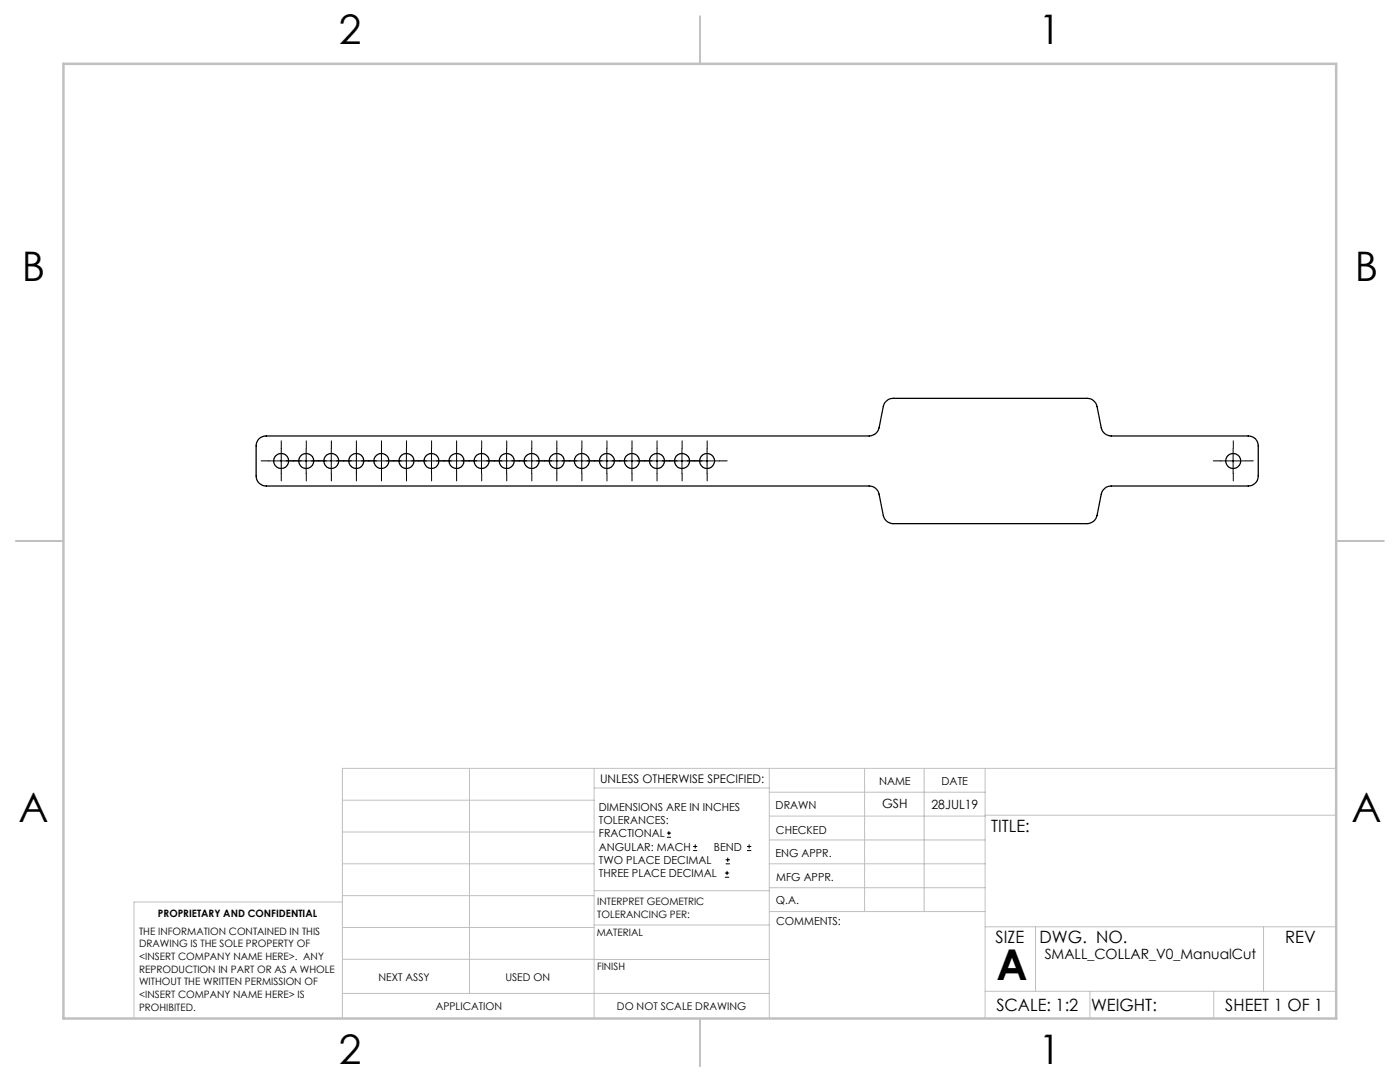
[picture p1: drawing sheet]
<svg xmlns="http://www.w3.org/2000/svg" width="279mm" height="216mm" viewBox="0 0 279 216" stroke-linecap="round" stroke-linejoin="round" font-family="sans-serif">
<g fill="none" stroke="#000" stroke-width=".2">
<path d="M53.6 92h90M56.1 89.5v5M61.1 89.5v5M66.1 89.5v5M71.1 89.5v5M76.1 89.5v5M81.1 89.5v5M86.1 89.5v5M91.1 89.5v5M96.1 89.5v5M101.1 89.5v5M106.1 89.5v5"/>
<path d="M111.1 89.5v5M116.1 89.5v5M121.1 89.5v5M126.1 89.5v5M131.1 89.5v5M136.1 89.5v5M141.1 89.5v5M243.6 92h5M246.1 89.5v5M133.1 167.1h.8M133.1 166.2h.8M133.5 165.8v.9"/>
<path d="M138.3 169.7h.8M138.3 168.9h.8M138.7 168.5v.8M144.7 175h.8M144.7 174.2h.8M144.8 172.4h.9M144.8 171.6h.9M145.1 173.8v.8M145.2 171.1v.9M149.1 169.7h.8M149.1 168.9h.8M149.5 168.5v.8"/>
</g>
<g fill="none" stroke="#000" stroke-width=".2" stroke-dasharray="15.2 1.3 1.3 1.3">
<path d="M53.6 92h-1.5M56.1 89.5v-1.5M56.1 94.5v1.5M58.6 92h-1.5M58.6 92h1.5M61.1 89.5v-1.5M61.1 94.5v1.5M63.6 92h-1.5M63.6 92h1.5M66.1 89.5v-1.5M66.1 94.5v1.5M68.6 92h1.5"/>
<path d="M68.6 92h-1.5M71.1 89.5v-1.5M71.1 94.5v1.5M73.6 92h1.5M73.6 92h-1.5M76.1 89.5v-1.5M76.1 94.5v1.5M78.6 92h1.5M78.6 92h-1.5M81.1 89.5v-1.5M81.1 94.5v1.5M83.6 92h1.5"/>
<path d="M83.6 92h-1.5M86.1 89.5v-1.5M86.1 94.5v1.5M88.6 92h1.5M88.6 92h-1.5M91.1 89.5v-1.5M91.1 94.5v1.5M93.6 92h1.5M93.6 92h-1.5M96.1 89.5v-1.5M96.1 94.5v1.5M98.6 92h1.5"/>
<path d="M98.6 92h-1.5M101.1 89.5v-1.5M101.1 94.5v1.5M103.6 92h1.5M103.6 92h-1.5M106.1 89.5v-1.5M106.1 94.5v1.5M108.6 92h1.5M108.6 92h-1.5M111.1 89.5v-1.5M111.1 94.5v1.5M113.6 92h1.5"/>
<path d="M113.6 92h-1.5M116.1 89.5v-1.5M116.1 94.5v1.5M118.6 92h1.5M118.6 92h-1.5M121.1 89.5v-1.5M121.1 94.5v1.5M123.6 92h1.5M123.6 92h-1.5M126.1 89.5v-1.5M126.1 94.5v1.5M128.6 92h1.5"/>
<path d="M128.6 92h-1.5M131.1 89.5v-1.5M131.1 94.5v1.5M133.6 92h1.5M133.6 92h-1.5M136.1 89.5v-1.5M136.1 94.5v1.5M138.6 92h-1.5M138.6 92h1.5M141.1 89.5v-1.5M141.1 94.5v1.5M143.6 92h1.5"/>
<path d="M243.6 92h-1.5M246.1 89.5v-1.5M246.1 94.5v1.5M248.6 92h1.5"/>
</g>
<g fill="none" stroke="#c0c0c0" stroke-width=".2">
<path d="M68.3 159.7h50.3M93.7 153.3v44.9M118.6 153.3v49.9M118.6 157.2h34.9M153.5 153.3v49.9M153.5 158.1h43.1M172.5 153.3v28.6M184.4 153.3v28.6M196.6 153.3v49.9M266.7 153.3h-198.4v49.9M68.3 178.7h50.3M68.3 172.4h50.3"/>
<path d="M68.3 166h50.3M68.3 180h-41.6v23.2M118.6 177.7h35M153.5 167.6h43.1M153.5 162.8h43.1M153.5 172.4h43.1M153.5 177.1h43.1M196.6 162.7h70.1M68.3 198.2h85.2M68.3 191.4l85.2 .1M68.3 185.1h50.3M118.6 184.6h35"/>
<path d="M153.6 181.9h43M196.6 197.8h70.1M196.6 184.9h70.1M206.7 184.9v12.9M217.5 197.8v5.4M242.2 197.8v5.4M252.2 184.9v12.9"/>
</g>
<path d="M139.7 3.2v9.5M3.1 107.9h9.6M266.7 107.9h9.5M139.7 203.2v9.6" fill="none" stroke="#c0c0c0" stroke-width=".25"/>
<path d="M12.7 12.7h254v190.5h-254z" fill="none" stroke="#c0c0c0" stroke-width=".5"/>
<g fill="none" stroke="#000" stroke-width=".25">
<path d="M51.7 87.6a2.07 2.07 0 0 1 1.4-.6h120.4a2.03 2.03 0 0 0 1.9-1.6l.9-4.3a2.03 2.03 0 0 1 2-1.6h38.7a2.03 2.03 0 0 1 1.9 1.6l.9 4.3a2.03 2.03 0 0 0 2 1.6h27.3a1.93 1.93 0 0 1 2 2v6a1.99 1.99 0 0 1-2 2h-27.3a2.03 2.03 0 0 0-2 1.6l-.9 4.3a2.03 2.03 0 0 1-1.9 1.6h-38.7a2.03 2.03 0 0 1-2-1.6l-.9-4.3a2.03 2.03 0 0 0-1.9-1.6h-120.4a1.99 1.99 0 0 1-2-2v-6l.2-.8z"/>
<circle cx="56.1" cy="92" r="1.51"/>
<circle cx="61.1" cy="92" r="1.5"/>
<circle cx="66.1" cy="92" r="1.5"/>
<circle cx="71.1" cy="92" r="1.51"/>
<circle cx="76.1" cy="92" r="1.5"/>
<circle cx="81.1" cy="92" r="1.5"/>
<circle cx="86.1" cy="92" r="1.51"/>
<circle cx="91.1" cy="92" r="1.51"/>
<circle cx="96.1" cy="92" r="1.5"/>
<circle cx="101.1" cy="92" r="1.5"/>
<circle cx="106.1" cy="92" r="1.51"/>
<circle cx="111.1" cy="92" r="1.51"/>
<circle cx="116.1" cy="92" r="1.5"/>
<circle cx="121.1" cy="92" r="1.5"/>
<circle cx="126.1" cy="92" r="1.51"/>
<circle cx="131.1" cy="92" r="1.51"/>
<circle cx="136.1" cy="92" r="1.5"/>
<circle cx="141.1" cy="92" r="1.5"/>
<circle cx="246.1" cy="92" r="1.5"/>
</g>
<text font-size="8.5" x="198.9" y="195.5">A</text>
<g font-size="8.1">
<text x="67.6" y="8.9">2</text>
<text x="207.3" y="8.9">1</text>
<text x="4.4" y="56.1">B</text>
<text x="270.4" y="56.1">B</text>
<text x="3.7" y="164.1">A</text>
<text x="269.7" y="164.1">A</text>
<text x="67.6" y="212.4">2</text>
<text x="207.3" y="212.4">1</text>
</g>
<g font-size="3.4">
<text x="197.8" y="166">TITLE:</text>
<text x="198.7" y="188.1">SIZE</text>
<text x="207.5" y="188.1">DWG. NO.</text>
<text x="256.5" y="188.2">REV</text>
<text x="198.8" y="201.7">SCALE: 1:2</text>
<text x="217.7" y="201.8">WEIGHT:</text>
<text x="244.5" y="201.7">SHEET 1 OF 1</text>
</g>
<text font-size="2.8" x="208.5" y="191.3">SMALL_COLLAR_V0_ManualCut</text>
<g font-size="2.5">
<text x="176" y="161.3">GSH</text>
<text x="185.9" y="161.4">28JUL19</text>
</g>
<text font-size="2.4" x="119.8" y="156.2">UNLESS OTHERWISE SPECIFIED:</text>
<g font-size="2.2">
<text x="119.5" y="161.8">DIMENSIONS ARE IN INCHES</text>
<text x="154.8" y="161.4">DRAWN</text>
<text x="175.4" y="156.6">NAME</text>
<text x="187.9" y="156.7">DATE</text>
<text x="119.5" y="164.4">TOLERANCES:</text>
<text x="119.5" y="167.1">FRACTIONAL</text>
<text x="154.9" y="166.3">CHECKED</text>
<text x="119.5" y="169.7">ANGULAR: MACH</text>
<text x="119.5" y="172.4">TWO PLACE DECIMAL</text>
<text x="142.5" y="169.7">BEND</text>
<text x="154.8" y="171">ENG APPR.</text>
<text x="119.5" y="175">THREE PLACE DECIMAL</text>
<text x="154.9" y="175.7">MFG APPR.</text>
<text x="154.9" y="180.4">Q.A.</text>
<text x="154.9" y="184.6">COMMENTS:</text>
</g>
<g font-size="2.1">
<text x="75.5" y="195.7">NEXT ASSY</text>
<text x="100.9" y="195.7">USED ON</text>
<text x="86.9" y="201.5">APPLICATION</text>
<text x="123.1" y="201.6">DO NOT SCALE DRAWING</text>
</g>
<g font-size="2">
<text x="31.5" y="182.9">PROPRIETARY AND CONFIDENTIAL</text>
<text x="119.2" y="180.6">INTERPRET GEOMETRIC</text>
<text x="119.2" y="183.1">TOLERANCING PER:</text>
<text x="27.8" y="186.5">THE INFORMATION CONTAINED IN THIS</text>
<text x="27.8" y="189">DRAWING IS THE SOLE PROPERTY OF</text>
<text x="27.8" y="191.6">&lt;INSERT COMPANY NAME HERE&gt;. ANY</text>
<text x="119.1" y="186.7">MATERIAL</text>
<text x="27.8" y="194.1">REPRODUCTION IN PART OR AS A WHOLE</text>
<text x="27.8" y="196.6">WITHOUT THE WRITTEN PERMISSION OF</text>
<text x="119.1" y="193.5">FINISH</text>
<text x="27.8" y="199.1">&lt;INSERT COMPANY NAME HERE&gt; IS</text>
<text x="27.8" y="201.7">PROHIBITED.</text>
</g>
</svg>
